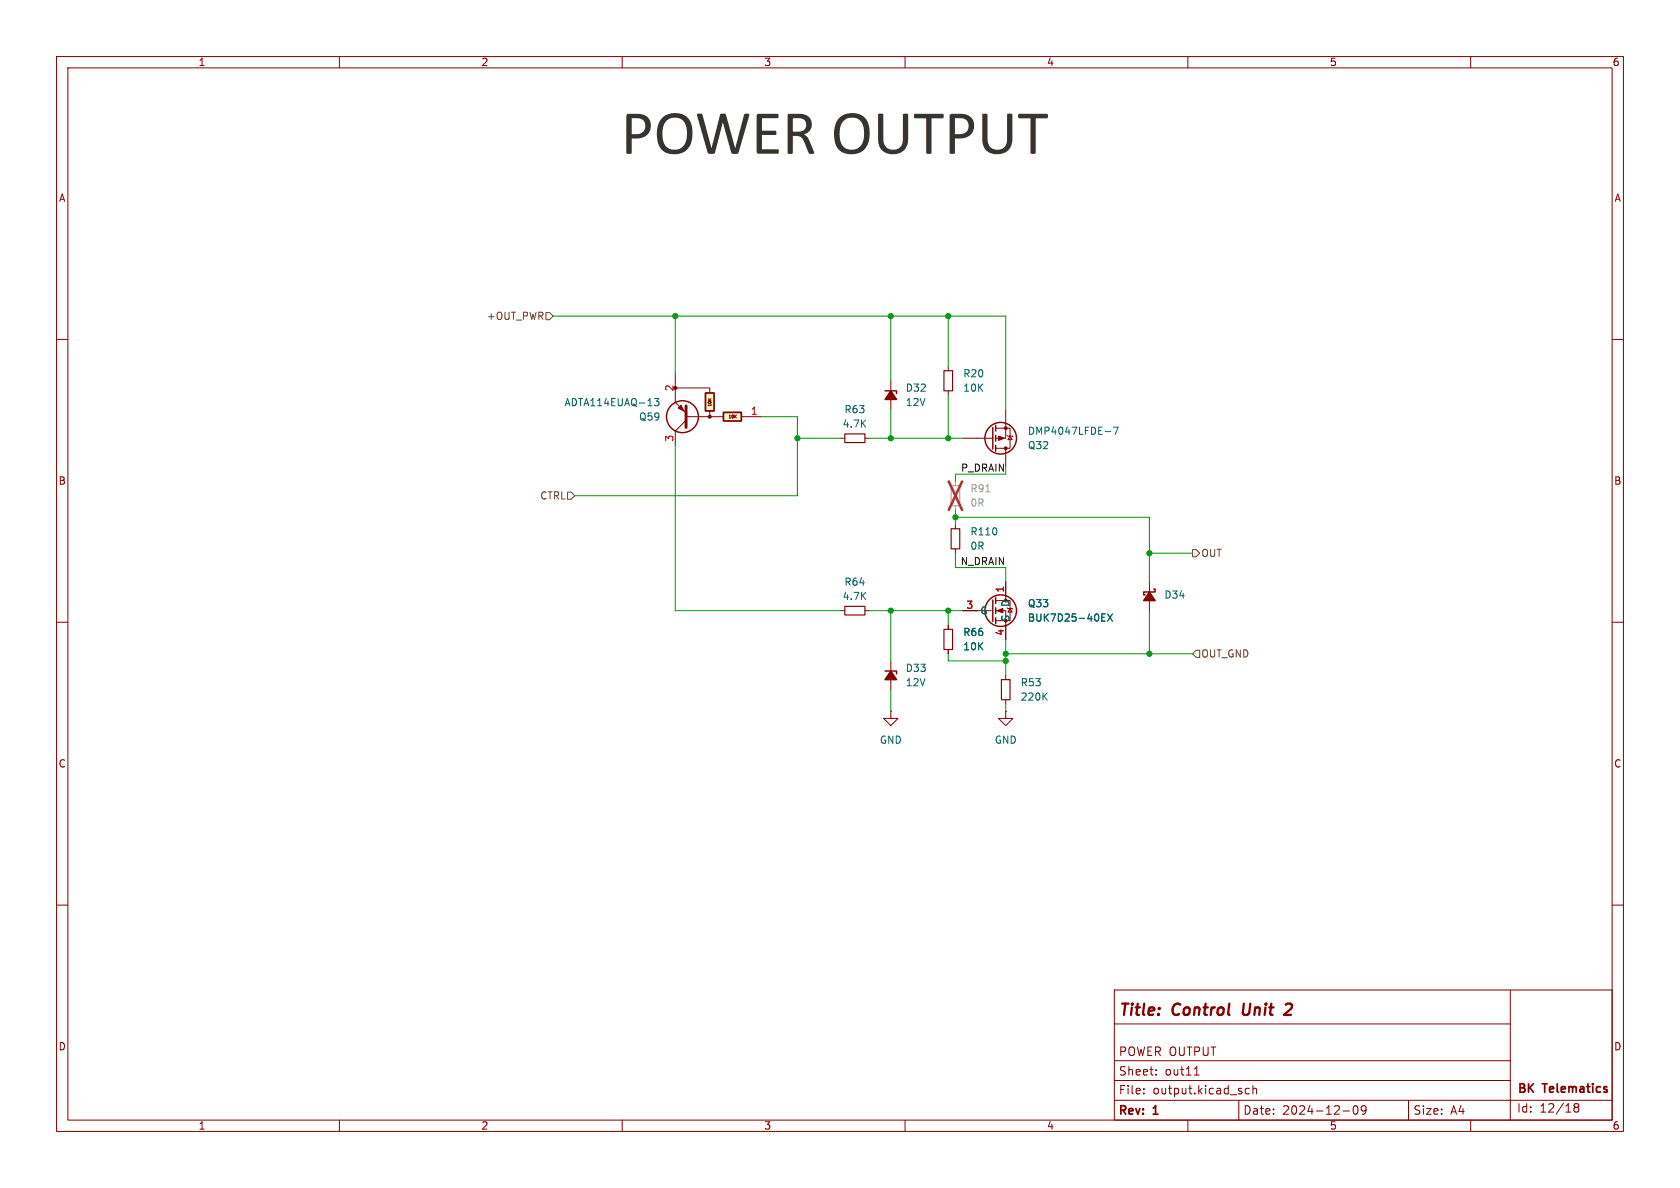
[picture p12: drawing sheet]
<svg xmlns="http://www.w3.org/2000/svg" width="297mm" height="210mm" viewBox="0 0 297 210" stroke-linecap="round" stroke-linejoin="round" font-family="sans-serif">
<g fill="none" stroke="#840000" stroke-width=".18">
<path d="M10 10h277v190h-277zM12 12h273v186h-273zM60 10v2M110 10v2M160 10v2M210 10v2M260 10v2M10 60h2M285 60h2M168.9 92.7v.8M168.9 97v.8M10 110h2"/>
<path d="M157.5 116.8v5.1M167.6 110.5v.8M167.6 114.8v.8M170.2 108h5.1M176 106.2h2.6v3.5h-2.6M176 108h1.8v5M177.8 102.9v3.3M177.8 119.4v.7M178.6 107.6l.3 .6h-.7zM203.2 102.9v5.1M285 110h2M157.5 125.7v1.3h1.2l-1.2 1.3-1.3-1.3h1.3"/>
<path d="M157.5 125.7h.1M177.8 125.7v1.3h1.3l-1.3 1.3-1.3-1.3h1.3M177.8 125.7h.1M177.8 123.7v.8M10 160h2M197 175h88v23h-88zM267 175v23M285 160h2M60 198v2M110 198v2M160 198v2M197 194.5h88"/>
<path d="M197 191h70M197 187.5h70M197 181h70M202.2 193.2v.2M202.2 192.4v.2M204.4 189.9v.1M204.4 189.1v.2M210 198v2M211.1 190h.9M211.4 188.8l.2-.3v1.5M219 194.5v3.5M220.9 192.4h-.5l-.3 .3v.4l.2 .2h.6"/>
<path d="M221.5 192.5l.2-.1h.4v1M221.5 191.9v1.5M237.4 196.4h1.2M239.4 195.6l.2-.1a.81 .81 0 0 1 .6 .6 .81 .81 0 0 1-.3 .8l-.2 .1a.81 .81 0 0 1-.3-1.4zM241.5 196.1l-.3 .3h-.3l-.3-.3 .2-.6h.4l.2 .1a.99 .99 0 0 1-.3 1.4h-.3M249 194.5v3.5M260 198v2M278.5 195.7l-.2-.2 .2-.4 .5 .1 .1 .2-.3 .3M278.5 195.7l-.2 .3v.3l.2 .3 .5-.1 .1-.2-.1-.4-.2-.2M278.5 195.7h.3"/>
</g>
<path d="M219.9 177.4l-.2 1.6 .3 .4M228.1 177.4h-.5l-.3 .2M228.3 178.3l-1.3 1.1h1.2" fill="none" stroke="#840000" stroke-width=".4"/>
<path d="M168.1 93.5h1.6v3.5h-1.6zM166.9 111.3h1.5v3.5h-1.5zM177 120.1h1.6v3.6h-1.6z" fill="none" stroke="#840000" stroke-width=".2"/>
<g fill="none" stroke="#840000" stroke-width=".25">
<path d="M156.5 118.6h2v.5M175.5 106v3.9M176 105.7v1M176 107.4v1.1M176 109.2v1M204 104.1h.2v.5h-2v.6h.2"/>
<circle cx="176.9" cy="107.9" r="2.79"/>
</g>
<g fill="#840000" stroke="#840000" stroke-width=".25">
<path d="M203.2 104.6l1 1.6h-2z"/>
<path d="M157.5 118.6l1 1.5h-2z"/>
</g>
<path d="M194.8 109.1h.4M194.8 109.8h.6M194.8 108.5h.6M195.8 108.5l.9 1.3M196.7 108.5l-.9 1.3M184.6 123l.5 .8M185.1 122.5l-.7 .7" fill="none" stroke="#006464" stroke-width=".18"/>
<path d="M176.3 108l1-.4v.7z" fill="#840000" stroke="#840000" stroke-width=".18"/>
<g fill="#ffffc2">
<path d="M127.9 72.9h3.2v1.5h-3.2z"/>
<path d="M124.7 69.5h1.5v3.1h-1.5z"/>
</g>
<g fill="#840000" stroke="#840000" stroke-width=".18">
<path d="M120.4 71.6l.5 1-1-.5z"/>
<path d="M176.5 77.1l1 .4-1 .4z"/>
<circle cx="125.5" cy="73.7" r=".27"/>
<circle cx="177.8" cy="79.2" r=".25"/>
<circle cx="177.8" cy="75.7" r=".25"/>
</g>
<g fill="none" stroke="#840000" stroke-width=".18">
<path d="M119.4 68.6h6.1v.7M119.4 66v5.1l1.9 1.9M121.3 74.3l-1.9 1.9v2.5M121.4 73.7h6.4M125.2 70.8h.5M125.2 70.5l.3 .3M125.2 71.1v.1M125.5 72.6v1.1M125.7 71.6l-.4 .1M125.7 70.5l-.3 .2M129 73.5v.4M129.5 73.4h.1"/>
<path d="M129.9 73.4v.5M130 73.6l.2 .3M130.2 73.4l-.3 .3M131.1 73.7h3.5M148.6 77.5h.8M152.9 77.5h.8M157.5 67.3v5.1M167.6 64.8v.7M167.6 69.1v.8M170.2 77.5h5.3M176 75.7h2.6v3.5h-2.6M177.8 72.4v5.1h-1.8"/>
<path d="M177.8 79.2v3.4M178.1 77l.1 .1h.7l.2 .1M178.6 77.1l.3 .6h-.7zM148.6 108h.8M152.9 108h.8M167.6 110.5v.8M167.6 114.8v.8M170.2 108h2.5M177.8 102.9v2.5M177.8 110.5v2.5"/>
</g>
<path d="M124.7 69.5h1.5v3.1h-1.5zM127.9 72.9h3.2v1.5h-3.2z" fill="none" stroke="#840000" stroke-width=".3"/>
<path d="M121.3 71.8v3.8" fill="none" stroke="#840000" stroke-width=".51"/>
<g fill="none" stroke="#840000" stroke-width=".25">
<path d="M156.5 69.1h2v.5M175.5 75.6v3.8M176 75.2v1M176 77v1M176 78.7v1.1"/>
<circle cx="120.6" cy="73.7" r="2.82"/>
<circle cx="176.9" cy="77.5" r="2.79"/>
</g>
<path d="M115.7 70.5h.8l-.4 .4 .3 .2v.5l-.2 .1-.5-.1M195.4 76.3h1M196.8 75.5h.9l-.6 1.3M194.8 109.1h.4M194.8 109.8h.6M194.8 108.5h.6M195.8 108.5l.9 1.3M196.7 108.5l-.9 1.3" fill="none" stroke="#006464" stroke-width=".18"/>
<path d="M149.4 76.7h3.5v1.5h-3.5zM166.9 65.5h1.5v3.6h-1.5zM149.4 107.2h3.5v1.5h-3.5z" fill="none" stroke="#840000" stroke-width=".2"/>
<path d="M168.1 85.9h1.6v3.5h-1.6z" fill="none" stroke="#a1a1a1" stroke-width=".2"/>
<path d="M168.9 85.1v.8M168.9 89.4v.8" fill="none" stroke="#a1a1a1" stroke-width=".18"/>
<path d="M174.3 86.9h.7" fill="none" stroke="#989898" stroke-width=".18"/>
<path d="M167.7 85.1l2.4 5M170.1 85.1l-2.4 5" fill="none" stroke="#e12e31" stroke-width=".46"/>
<path d="M157.5 69.1l1 1.5h-2z" fill="#840000" stroke="#840000" stroke-width=".25"/>
<path d="M96.5 55.2h.7l.6 .7-.6 .6h-.7zM100.3 87h.7l.6 .6-.6 .7h-.7zM210.8 97.2h.7l.6 .6-.6 .6h-.7zM211.5 114.9h.6v1.3h-.6l-.7-.6z" fill="none" stroke="#725600" stroke-width=".18"/>
<g fill="none" stroke="#009600" stroke-width=".18">
<path d="M97.8 55.9h80v16.5M119.4 55.9v10.1M157.5 55.9v11.4M167.6 55.9v8.9M119.4 78.7v29.3h29.2M134.6 73.7h6.4v13.9h-39.4M141 77.5h7.6M153.7 77.5h16.5M157.5 72.4v5.1M167.6 69.9v7.6M168.9 97.8v2.5h8.9v2.6M168.9 90.2v2.5"/>
<path d="M168.9 91.4h34.3v11.5M177.8 83.8h-8.9v1.3M203.2 97.8h7.6M153.7 108h16.5M157.5 108v8.8M167.6 108v2.5M167.6 115.6v1.2h10.2M177.8 113v6.4M177.8 115.6h33M203.2 108v7.6M157.5 121.9v3.8M177.8 124.5v1.2"/>
</g>
<g fill="#009600" stroke="#009600" stroke-width=".18">
<circle cx="203.2" cy="115.6" r=".46"/>
<circle cx="167.6" cy="108" r=".46"/>
<circle cx="177.8" cy="116.8" r=".46"/>
<circle cx="177.8" cy="115.6" r=".46"/>
<circle cx="203.2" cy="97.8" r=".46"/>
<circle cx="119.4" cy="55.9" r=".46"/>
<circle cx="141" cy="77.5" r=".46"/>
<circle cx="157.5" cy="55.9" r=".46"/>
<circle cx="167.6" cy="55.9" r=".46"/>
<circle cx="167.6" cy="77.5" r=".46"/>
<circle cx="157.5" cy="77.5" r=".46"/>
<circle cx="157.5" cy="108" r=".46"/>
<circle cx="168.9" cy="91.4" r=".46"/>
</g>
<text font-size="11.1" fill="#343434" x="109.8" y="29.5">POWEROUTPUT</text>
<g font-size="2.8" fill="#840000">
<text x="197.7" y="180.1">Title:</text>
<text x="207.3" y="180.1">Control</text>
<text x="220.5" y="180.1">Unit</text>
<text x="228.8" y="180.1">2</text>
</g>
<g font-size="2.1" fill="#840000">
<text x="197.7" y="190.3">Sheet:</text>
<text x="197.7" y="186.9">POWER OUTPUT</text>
<text x="205.9" y="190.3">out11</text>
<text x="197.6" y="197.5">Rev:</text>
<text x="197.7" y="193.7">File:</text>
<text x="203.8" y="193.7">output.kicad_sch</text>
<text x="204" y="197.5">1</text>
<text x="219.7" y="197.3">Date:</text>
<text x="226.7" y="197.3">2024-12-09</text>
<text x="249.8" y="197.3">Size:</text>
<text x="256.4" y="197.3">A4</text>
<text x="268.1" y="196.9">Id:</text>
<text x="268.2" y="193.6">BK</text>
<text x="272.2" y="196.9">12/18</text>
<text x="272.9" y="193.6">Telematics</text>
</g>
<g font-size="1.8" fill="#840000">
<text x="35" y="11.9">1</text>
<text x="85" y="11.9">2</text>
<text x="135" y="11.9">3</text>
<text x="185" y="11.9">4</text>
<text x="235" y="11.9">5</text>
<text x="285" y="11.9">6</text>
<text x="10.3" y="35.9">A</text>
<text x="285.3" y="35.9">A</text>
<text x="10.3" y="85.9">B</text>
<text x="285.3" y="85.9">B</text>
<text x="10.3" y="135.9">C</text>
<text x="285.3" y="135.9">C</text>
<text x="10.3" y="185.9">D</text>
<text x="285.3" y="185.9">D</text>
<text x="35" y="199.9">1</text>
<text x="85" y="199.9">2</text>
<text x="135" y="199.9">3</text>
<text x="185" y="199.9">4</text>
<text x="235" y="199.9">5</text>
<text x="285" y="199.9">6</text>
</g>
<g font-size="1.8" fill="#725600">
<text x="86" y="56.7">+OUT_PWR</text>
<text x="95.4" y="88.5">CTRL</text>
<text x="212.3" y="98.7">OUT</text>
<text x="212.3" y="116.4">OUT_GND</text>
</g>
<g font-size="1.8" fill="#a90000">
<text x="119.1" y="69.3" transform="rotate(-90 119.1 69.3)">2</text>
<text x="132.6" y="73.4">1</text>
<text x="119.1" y="78.2" transform="rotate(-90 119.1 78.2)">3</text>
<text x="170.7" y="107.7">3</text>
<text x="177.5" y="104.8" transform="rotate(-90 177.5 104.8)">1</text>
<text x="177.5" y="112.5" transform="rotate(-90 177.5 112.5)">4</text>
</g>
<g font-size="1.8" fill="#006464">
<text x="160" y="69.4">D32</text>
<text x="160" y="72">12V</text>
<text x="170.2" y="66.9">R20</text>
<text x="170.2" y="69.4">10K</text>
<text x="99.7" y="72">ADTA114EUAQ-13</text>
<text x="112.9" y="74.6">Q59</text>
<text x="148.9" y="75.8">4.7K</text>
<text x="149.2" y="73.3">R63</text>
<text x="181.6" y="77.1">DMP4047LFDE-7</text>
<text x="181.6" y="79.6">Q32</text>
<text x="171.5" y="94.8">R110</text>
<text x="171.5" y="97.4">0R</text>
<text x="148.9" y="106.3">4.7K</text>
<text x="149.2" y="103.7">R64</text>
<text x="178.7" y="107.4" transform="rotate(-90 178.7 107.4)">D</text>
<text x="181.6" y="107.5">Q33</text>
<text x="205.7" y="106">D34</text>
<text x="170.2" y="112.6">R66</text>
<text x="173.2" y="108.8">G</text>
<text x="178.7" y="110" transform="rotate(-90 178.7 110)">S</text>
<text x="181.6" y="110.1">BUK7D25-40EX</text>
<text x="160" y="119">D33</text>
<text x="170.2" y="115.2">10K</text>
<text x="160" y="121.5">12V</text>
<text x="180.3" y="124.1">220K</text>
<text x="180.3" y="121.5">R53</text>
<text x="155.4" y="131.7">GND</text>
<text x="175.8" y="131.7">GND</text>
</g>
<text font-size="1.8" fill="#009600" x="169.8" y="83.5">P_DRAIN</text>
<g font-size="1.8" fill="#989898">
<text x="171.5" y="89.8">0R</text>
<text x="171.5" y="87.2">R91</text>
</g>
<text font-size="1.8" fill="#0f0f0f" x="169.7" y="100">N_DRAIN</text>
<g font-size=".7" fill="#840000">
<text x="126" y="72" transform="rotate(-90 126 72)">10K</text>
<text x="128.6" y="74.1">10K</text>
</g>
</svg>
